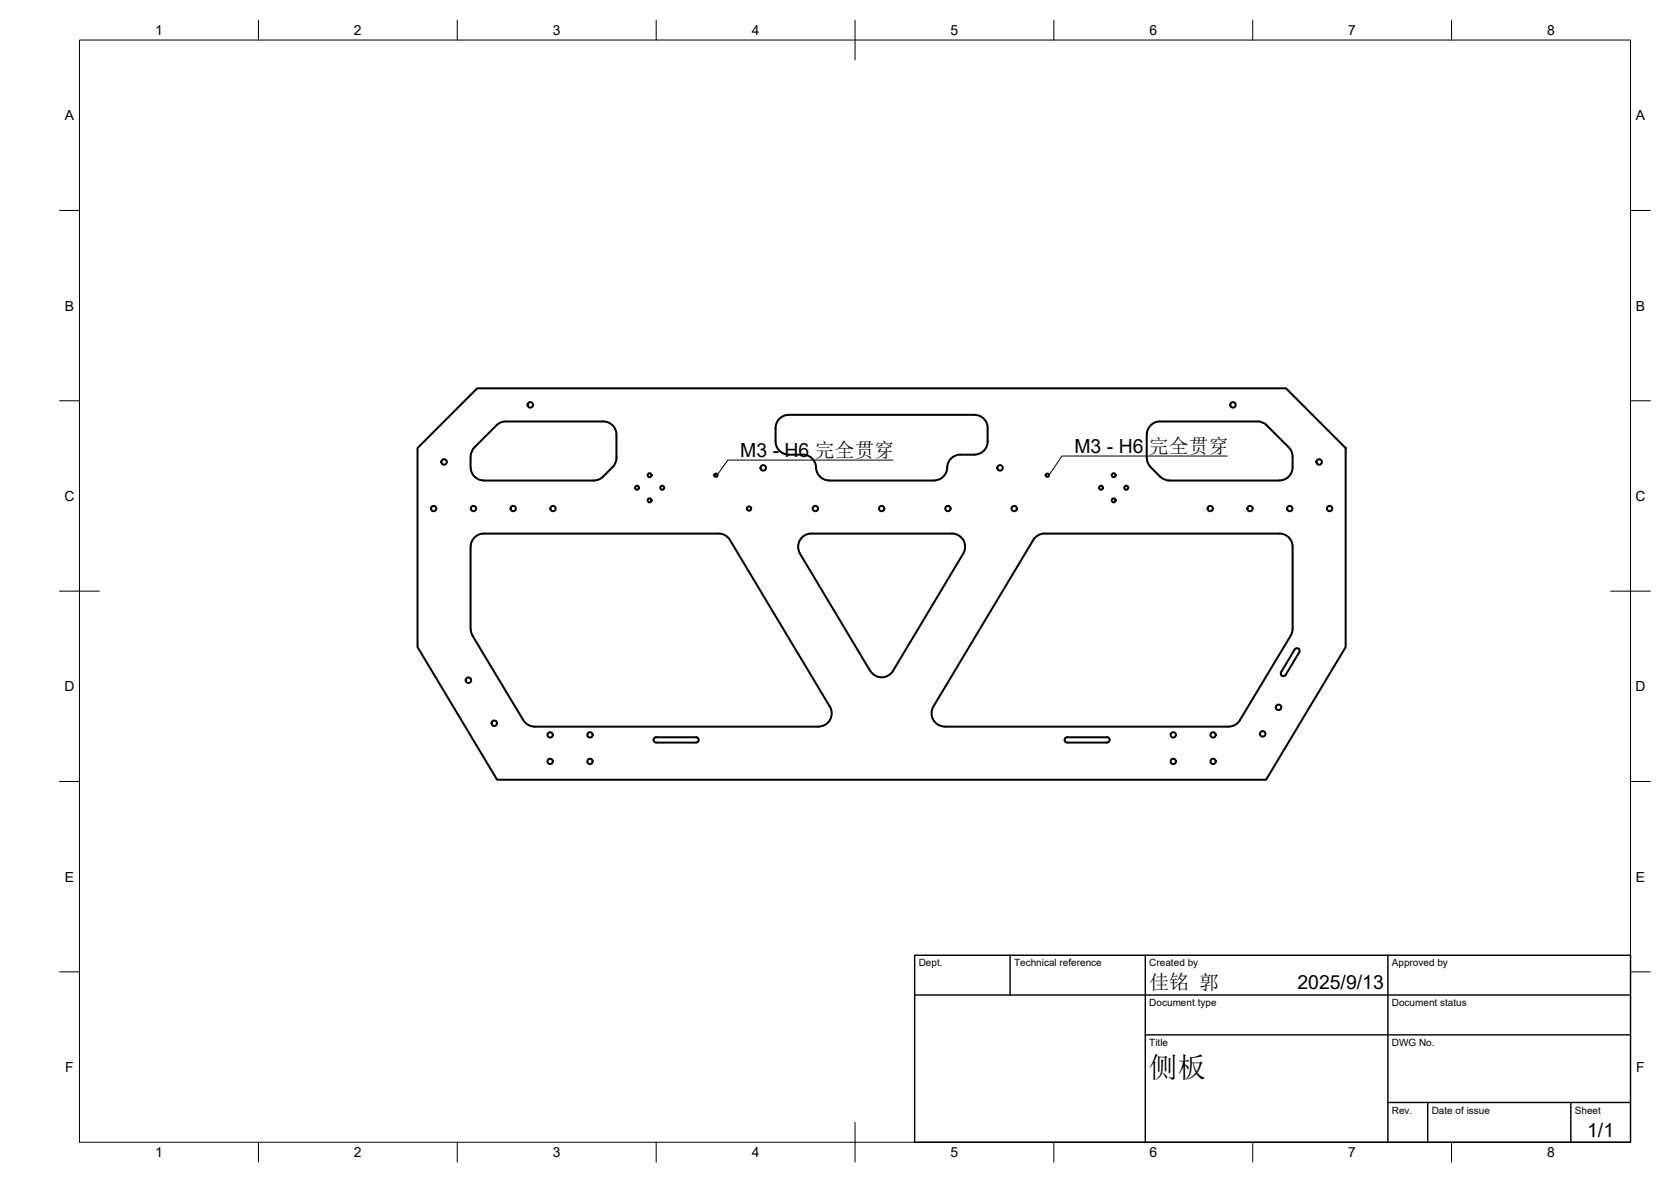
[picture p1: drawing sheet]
<svg xmlns="http://www.w3.org/2000/svg" width="420mm" height="297mm" viewBox="0 0 420 297" stroke-linecap="round" stroke-linejoin="round" font-family="sans-serif">
<!-- layer: Visible -->
<g fill="none" stroke="#000" stroke-width=".51">
<path d="M105 112.6l15-15h203.3l15 15v50l-20 33.3h-193.3l-20-33.3zM118.3 114.8v2.6M118.3 117.4a3.3 3.3 0 0 0 3.4 3.3M124.8 106.9l-5.8 5.9-.5 .9-.2 1.1M127.2 105.9h24.5a3.3 3.3 0 0 1 3.3 3.3v5.8l-.2 1.1-.8 1.3-2.4 2.4M127.2 105.9l-1 .2-1.4 .8M151.7 119.8l-.9 .6-1.5 .3-27.6 .1M195 110.9a3.3 3.3 0 0 0 3.3 3.3M198.3 114.3h3.5M241.5 114.3h3.5M241.5 114.2a3.5 3.5 0 0 0-3.4 4 3.4 3.4 0 0 1-3.3 2.6l-26.3-.1a3.5 3.5 0 0 1-3.4-3.9 3.3 3.3 0 0 0-3.2-2.6M248.3 107.6v3.3"/>
<path d="M248.3 107.6a3.3 3.3 0 0 0-3.3-3.3h-46.7a3.3 3.3 0 0 0-3.3 3.3v3.3M248.3 110.9a3.3 3.3 0 0 1-3.3 3.3M318.5 106.9l-1.3-.8-1.1-.2h-24.4a3.4 3.4 0 0 0-3.4 3.3l.1 5.8 .1 1.1 .8 1.3 2.4 2.4M318.5 106.9l5.5 5.5 .9 1.3a12.4 12.4 0 0 1 0 4.4 3.4 3.4 0 0 1-3.2 2.7l-27.6-.1-1.6-.3-.8-.6M118.3 137.4v20.6M121.7 134.1h59a3.3 3.3 0 0 1 2.8 1.6l25.1 41.9M121.7 134.1a3.3 3.3 0 0 0-3.4 3.3M204 134.1h35.3M204 134.1a3.3 3.3 0 0 0-2.9 5l17.7 29.5a3.3 3.3 0 0 0 5.7 0l17.7-29.5a3.3 3.3 0 0 0-2.9-5M262.7 134.1h59a3.3 3.3 0 0 1 3.3 3.3v20.6l-.2 1-13 22a3.3 3.3 0 0 1-2.9 1.6h-71.3a3.4 3.4 0 0 1-2.9-5.1M262.7 134.1a3.3 3.3 0 0 0-2.9 1.6l-25.1 41.9M118.3 158l.5 1.7 12.8 21.3a3.4 3.4 0 0 0 2.8 1.6h71.4a3.3 3.3 0 0 0 2.9-5.1"/>
<path d="M322.1 168.9l3.5-5.7a.67 .67 0 0 1 .9-.2 .67 .67 0 0 1 .2 .9l-3.4 5.7M322.1 168.9a.67 .67 0 0 0 .3 .9 .67 .67 0 0 0 .9-.2M165 186.6h10M175 186.6a.67 .67 0 0 0 .7-.7 .67 .67 0 0 0-.7-.6h-10a.66 .66 0 0 0-.7 .6 .66 .66 0 0 0 .7 .7M268.3 186.6h10M278.4 186.6a.66 .66 0 0 0 .6-.7 .66 .66 0 0 0-.7-.6h-10a.67 .67 0 0 0-.6 .6 .67 .67 0 0 0 .6 .7"/>
<circle cx="111.7" cy="116.1" r=".69"/>
<circle cx="133.3" cy="101.7" r=".69"/>
<circle cx="163.3" cy="119.4" r=".5"/>
<circle cx="180" cy="119.4" r=".41"/>
<circle cx="191.9" cy="117.6" r=".69"/>
<circle cx="251.4" cy="117.6" r=".69"/>
<circle cx="263.3" cy="119.4" r=".41"/>
<circle cx="280" cy="119.4" r=".5"/>
<circle cx="310" cy="101.7" r=".69"/>
<circle cx="331.7" cy="116.1" r=".69"/>
<circle cx="109" cy="127.8" r=".67"/>
<circle cx="119.1" cy="127.8" r=".67"/>
<circle cx="129" cy="127.8" r=".67"/>
<circle cx="139.1" cy="127.8" r=".67"/>
<circle cx="160.2" cy="122.6" r=".5"/>
<circle cx="163.3" cy="125.7" r=".5"/>
<circle cx="166.5" cy="122.6" r=".5"/>
<circle cx="188.4" cy="127.8" r=".54"/>
<circle cx="205" cy="127.8" r=".67"/>
<circle cx="221.7" cy="127.8" r=".67"/>
<circle cx="238.3" cy="127.8" r=".67"/>
<circle cx="255" cy="127.8" r=".67"/>
<circle cx="276.8" cy="122.6" r=".5"/>
<circle cx="280" cy="125.7" r=".5"/>
<circle cx="283.2" cy="122.6" r=".5"/>
<circle cx="304.3" cy="127.8" r=".67"/>
<circle cx="314.3" cy="127.8" r=".67"/>
<circle cx="324.3" cy="127.8" r=".67"/>
<circle cx="334.3" cy="127.8" r=".67"/>
<circle cx="117.8" cy="170.9" r=".69"/>
<circle cx="321.5" cy="177.8" r=".69"/>
<circle cx="124.3" cy="181.8" r=".69"/>
<circle cx="138.3" cy="191.3" r=".67"/>
<circle cx="138.3" cy="184.7" r=".67"/>
<circle cx="148.3" cy="191.3" r=".67"/>
<circle cx="148.3" cy="184.7" r=".67"/>
<circle cx="295" cy="184.7" r=".67"/>
<circle cx="295" cy="191.3" r=".67"/>
<circle cx="305" cy="184.7" r=".67"/>
<circle cx="305" cy="191.3" r=".67"/>
<circle cx="317.5" cy="184.4" r=".69"/>
</g>
<!-- layer: BORDER -->
<g fill="none" stroke="#000" stroke-width=".25">
<path d="M20 10.1h390v276.9h-390zM65 5.1v5M115 5.1v5M165 5.1v5M215 5.1v10M265 5.1v5M315 5.1v5M365 5.1v5M15 52.9h5M410 52.9h5M15 100.7h5M410 100.7h5"/>
<path d="M15 148.6h10M405 148.6h10M15 196.4h5M410 196.4h5M15 244.2h5M410 244.2h5M65 287v5M115 287v5M165 287v5M215 282.1v9.9M265 287v5M315 287v5"/>
<path d="M365 287v5"/>
</g>
<!-- layer: TITLEBLOCK -->
<path d="M230 240.1h180v46.9h-180zM230 250h180M254 240.1v9.9M288 240.1v46.9M349 240.1v46.9M288 260.1h122M349 277.1h61M359 277.1v9.9M395 277.1v9.9" fill="none" stroke="#000" stroke-width=".36"/>
<!-- layer: Leaders -->
<path d="M224.5 115.6h-41.5l-2.6 3.7M308.5 114.6h-41.5l-3.2 4.8" fill="none" stroke="#000" stroke-width=".25"/>
<text font-size="7.2" x="289" y="270.6">侧板</text>
<g font-size="5">
<text x="288.9" y="113.9">完全贯穿</text>
<text x="289" y="248.5">佳铭 郭</text>
</g>
<g font-size="4.9">
<text x="270.2" y="113.9">M3 - H6</text>
<text x="186.1" y="114.9">M3 - H6 完全贯穿</text>
<text x="326.2" y="248.5">2025/9/13</text>
<text x="399.1" y="285.7">1/1</text>
</g>
<g font-size="3.5">
<text x="39" y="8.8">1</text>
<text x="89" y="8.8">2</text>
<text x="139" y="8.8">3</text>
<text x="189" y="8.8">4</text>
<text x="239" y="8.8">5</text>
<text x="289" y="8.8">6</text>
<text x="339" y="8.8">7</text>
<text x="389" y="8.8">8</text>
<text x="16.3" y="30.2">A</text>
<text x="411.3" y="30.2">A</text>
<text x="16.3" y="78">B</text>
<text x="411.3" y="78">B</text>
<text x="16.2" y="125.9">C</text>
<text x="411.2" y="125.9">C</text>
<text x="16.2" y="173.7">D</text>
<text x="411.2" y="173.7">D</text>
<text x="16.3" y="221.6">E</text>
<text x="411.3" y="221.6">E</text>
<text x="16.4" y="269.4">F</text>
<text x="411.4" y="269.4">F</text>
<text x="39" y="290.8">1</text>
<text x="89" y="290.8">2</text>
<text x="139" y="290.8">3</text>
<text x="189" y="290.8">4</text>
<text x="239" y="290.8">5</text>
<text x="289" y="290.8">6</text>
<text x="339" y="290.8">7</text>
<text x="389" y="290.8">8</text>
</g>
<g font-size="2.5">
<text x="231" y="242.9">Dept.</text>
<text x="255" y="242.9">Technical reference</text>
<text x="289" y="242.9">Created by</text>
<text x="350" y="242.9">Approved by</text>
<text x="289" y="252.8">Document type</text>
<text x="350" y="252.8">Document status</text>
<text x="289" y="262.9">Title</text>
<text x="350" y="262.9">DWG No.</text>
<text x="350" y="279.9">Rev.</text>
<text x="360" y="279.9">Date of issue</text>
<text x="396" y="279.9">Sheet</text>
</g>
</svg>
